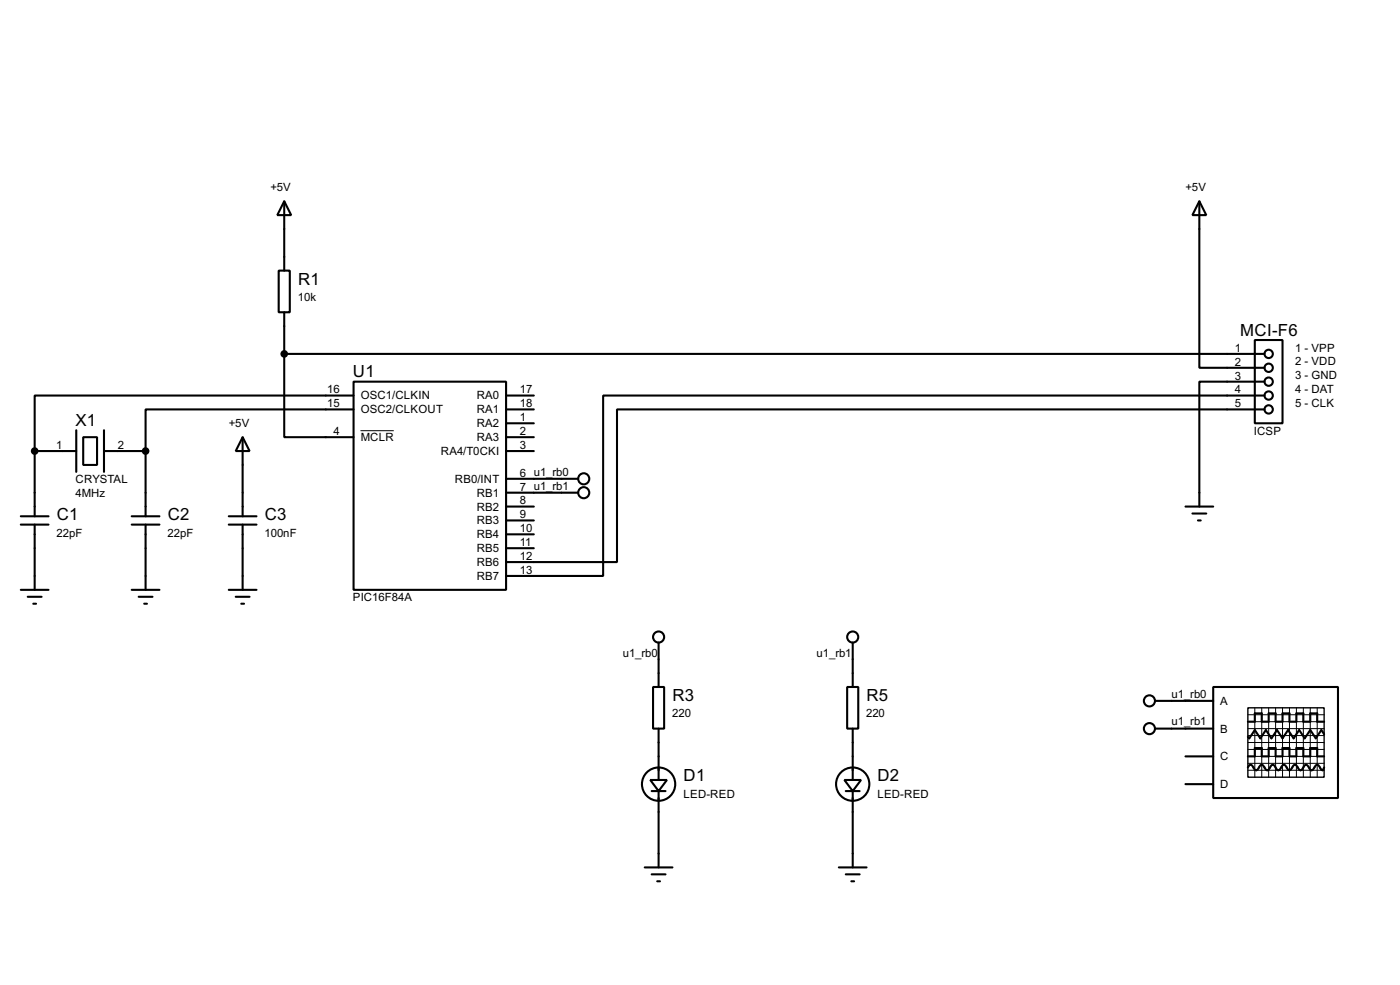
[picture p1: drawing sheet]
<svg xmlns="http://www.w3.org/2000/svg" width="256mm" height="180mm" viewBox="0 0 256 180" stroke-linecap="round" stroke-linejoin="round" font-family="sans-serif">
<g fill="none" stroke="#000" stroke-width=".38">
<path d="M52.1 36.8l1.2 2.6h-2.5zM52.1 36.8v12.7M219.7 36.8l1.3 2.6h-2.6zM219.7 36.8v30.5h11.9M51.1 49.5h2v7.6h-2zM52.1 57.1v7.7M14 78.7v7.7M19 78.7v7.7M52.1 64.8v15.2h12.7M52.1 64.8h179.5M64.8 69.8h27.9v38.1h-27.9zM64.8 74.9h-38.1v7.6"/>
<path d="M64.8 72.4h-58.5v10.1M92.7 72.4h5.1M92.7 74.9h5.1M92.7 77.5h5.1M229.9 62.2h5v15.3h-5zM231.6 69.8h-11.9v22.9M231.6 72.4h-121.1v33h-17.8M231.6 74.9h-118.6v28h-20.3M3.8 94.5h5.1M3.8 96h5.1M6.3 82.5h7.7M6.3 82.5v12"/>
<path d="M6.3 96v11.9M15.2 80h2.6v5.1h-2.6zM19 82.5h7.7M24.1 94.5h5.1M24.1 96h5.1M26.7 82.5v12M26.7 96v11.9M41.9 94.5h5.1M41.9 96h5.1M44.4 80l1.3 2.5h-2.5zM44.4 80v14.5M44.4 96v11.9"/>
<path d="M92.7 82.5h5.1M92.7 87.6h13.2M92.7 90.2h13.2M92.7 92.7h5.1M92.7 95.2h5.1M92.7 97.8h5.1M92.7 80h5.1M217.2 92.7h5M218.4 94h2.6M219.5 95.2h.5M3.8 107.9h5.1M5.1 109.2h2.5"/>
<path d="M6.1 110.5h.5M24.1 107.9h5.1M25.4 109.2h2.5M26.4 110.5h.5M41.9 107.9h5.1M43.2 109.2h2.5M44.2 110.5h.5M92.7 100.3h5.1M120.6 117.6v8.1M156.2 117.6v8.1M119.6 125.7h2.1v7.6h-2.1zM120.6 133.3v9.4"/>
<path d="M155.2 125.7h2v7.6h-2zM156.2 133.3v9.4M211.6 128.3h10.6M211.6 133.3h10.6M217.2 138.4h5M222.2 125.7h22.9v20.3h-22.9zM228.6 132.1h1.3v-1.5h1.2v1.5h1.3v-1.5h1.3v1.5h1.2v-1.5h1.3v1.5h1.3v-1.5h1.3v1.5h1.2v-1.5h1.3v1.5h1.3M228.6 138.4h1.3v-1.5h1.2v1.5h1.3v-1.5h1.3v1.5h1.2v-1.5h1.3v1.5h1.3v-1.5h1.3v1.5h1.2v-1.5h1.3v1.5h1.3M242.6 134.4l-.5-.8-1.1 1.5-1-1.5-1 1.5-1-1.5-1 1.5-1-1.5-1.1 1.5-1-1.5-1 1.5-1-1.5-1 1.5-1-1.5-1 1.5-.3-.2M118.1 158.7h5.1M119.1 142.7h3.1l-1.6 2.1zM119.4 144.8h2.5"/>
<path d="M120.6 144.8v13.9M153.7 158.7h5M154.7 142.7h3l-1.5 2.1zM154.9 144.8h2.6M156.2 144.8v13.9M217.2 143.5h5M228.6 140.5l.2-.4 .3-.1 .3 .1 .5 .7 .2 .2 .3-.2 .5-.7 .2-.1 .3 .1 .5 .7 .3 .2 .2-.2 .5-.7 .3-.1 .2 .1 .5 .7 .3 .2 .2-.2 .5-.7 .3-.1 .2 .1 .6 .7 .2 .2 .3-.2 .5-.7 .2-.1 .3 .1 .5 .7 .3 .2 .2-.2 .5-.7 .3-.1 .2 .1 .5 .7 .3 .2 .2-.2 .5-.7 .3-.1 .2 .1 .6 .7 .2 .2 .3-.5M119.4 160h2.5M120.4 161.3h.5M154.9 160h2.6M156 161.3h.5"/>
<circle cx="232.4" cy="64.8" r=".76"/>
<circle cx="232.4" cy="67.3" r=".76"/>
<circle cx="232.4" cy="69.9" r=".76"/>
<circle cx="232.4" cy="72.4" r=".76"/>
<circle cx="232.4" cy="74.9" r=".76"/>
<circle cx="106.9" cy="87.6" r="1.02"/>
<circle cx="106.9" cy="90.2" r="1.02"/>
<circle cx="120.6" cy="116.6" r="1.02"/>
<circle cx="156.2" cy="116.6" r="1.02"/>
<circle cx="210.6" cy="133.4" r="1.02"/>
<circle cx="210.6" cy="128.3" r="1.02"/>
<circle cx="120.6" cy="143.5" r="3"/>
<circle cx="156.2" cy="143.5" r="3"/>
</g>
<g fill="none" stroke="#000" stroke-width=".18">
<path d="M66 78.8h6.1M228.6 133.3h14M228.6 130.8h14M228.6 132.1h14M228.6 134.6h14M228.6 137.2h14M228.6 138.4h14M228.6 139.7h14M228.6 135.9h14M229.9 129.5v12.7M231.1 129.5v12.7M232.4 129.5v12.7"/>
<path d="M233.7 129.5v12.7M234.9 129.5v12.7M236.2 129.5v12.7M237.5 129.5v12.7M238.8 129.5v12.7M240 129.5v12.7M241.3 129.5v12.7M228.6 141h14"/>
</g>
<g fill="#000" stroke="#000" stroke-width=".38">
<circle cx="52.1" cy="64.8" r=".51"/>
<circle cx="6.3" cy="82.5" r=".51"/>
<circle cx="26.7" cy="82.5" r=".51"/>
</g>
<path d="M228.6 129.5h14v12.7h-14z" fill="none" stroke="#000" stroke-width=".25"/>
<g font-size="3.4">
<text x="54.6" y="52.1">R1</text>
<text x="227.2" y="61.4">MCI-F6</text>
<text x="64.7" y="69">U1</text>
<text x="13.9" y="77.9">X1</text>
<text x="10.4" y="95.2">C1</text>
<text x="30.7" y="95.2">C2</text>
<text x="48.5" y="95.2">C3</text>
<text x="123.2" y="128.3">R3</text>
<text x="158.7" y="128.3">R5</text>
<text x="125.2" y="143">D1</text>
<text x="160.8" y="143">D2</text>
</g>
<g font-size="2.3">
<text x="49.5" y="35">+5V</text>
<text x="217.2" y="35">+5V</text>
<text x="54.6" y="55.1">10k</text>
<text x="226.2" y="64.4">1</text>
<text x="237.3" y="64.3">1 - VPP</text>
<text x="226.2" y="66.9">2</text>
<text x="226.2" y="69.5">3</text>
<text x="237.3" y="66.9">2 - VDD</text>
<text x="237.3" y="69.4">3 - GND</text>
<text x="237.3" y="72">4 - DAT</text>
<text x="59.9" y="72">16</text>
<text x="59.9" y="74.5">15</text>
<text x="66.1" y="73.1">OSC1/CLKIN</text>
<text x="66.1" y="75.6">OSC2/CLKOUT</text>
<text x="87.3" y="73.1">RA0</text>
<text x="87.3" y="75.6">RA1</text>
<text x="95.2" y="72">17</text>
<text x="95.2" y="74.5">18</text>
<text x="95.2" y="77.1">1</text>
<text x="226.2" y="72">4</text>
<text x="226.2" y="74.5">5</text>
<text x="237.3" y="74.5">5 - CLK</text>
<text x="10.3" y="82.2">1</text>
<text x="21.6" y="82.2">2</text>
<text x="41.9" y="78.2">+5V</text>
<text x="61.1" y="79.6">4</text>
<text x="66.1" y="80.7">MCLR</text>
<text x="80.8" y="83.3">RA4/T0CKI</text>
<text x="87.3" y="78.2">RA2</text>
<text x="87.3" y="80.7">RA3</text>
<text x="95.2" y="79.6">2</text>
<text x="95.2" y="82.2">3</text>
<text x="229.7" y="79.6">ICSP</text>
<text x="13.8" y="88.5">CRYSTAL</text>
<text x="83.3" y="88.3">RB0/INT</text>
<text x="95.2" y="87.2">6 u1_rb0</text>
<text x="95.2" y="89.8">7 u1_rb1</text>
<text x="13.8" y="91">4MHz</text>
<text x="87.3" y="90.9">RB1</text>
<text x="87.3" y="93.4">RB2</text>
<text x="87.3" y="96">RB3</text>
<text x="95.2" y="92.3">8</text>
<text x="95.2" y="94.9">9</text>
<text x="10.4" y="98.2">22pF</text>
<text x="30.7" y="98.2">22pF</text>
<text x="48.5" y="98.2">100nF</text>
<text x="87.3" y="98.5">RB4</text>
<text x="87.3" y="101">RB5</text>
<text x="95.2" y="97.4">10</text>
<text x="95.2" y="99.9">11</text>
<text x="87.3" y="103.6">RB6</text>
<text x="87.3" y="106.1">RB7</text>
<text x="95.2" y="102.5">12</text>
<text x="95.2" y="105">13</text>
<text x="64.6" y="110">PIC16F84A</text>
<text x="114.1" y="120.3">u1_rb0</text>
<text x="149.6" y="120.3">u1_rb1</text>
<text x="123.1" y="131.2">220</text>
<text x="158.7" y="131.2">220</text>
<text x="214.6" y="127.7">u1_rb0</text>
<text x="223.6" y="129">A</text>
<text x="214.6" y="132.8">u1_rb1</text>
<text x="223.6" y="134.1">B</text>
<text x="223.6" y="139.1">C</text>
<text x="125.2" y="146">LED-RED</text>
<text x="160.7" y="146">LED-RED</text>
<text x="223.6" y="144.2">D</text>
</g>
</svg>
